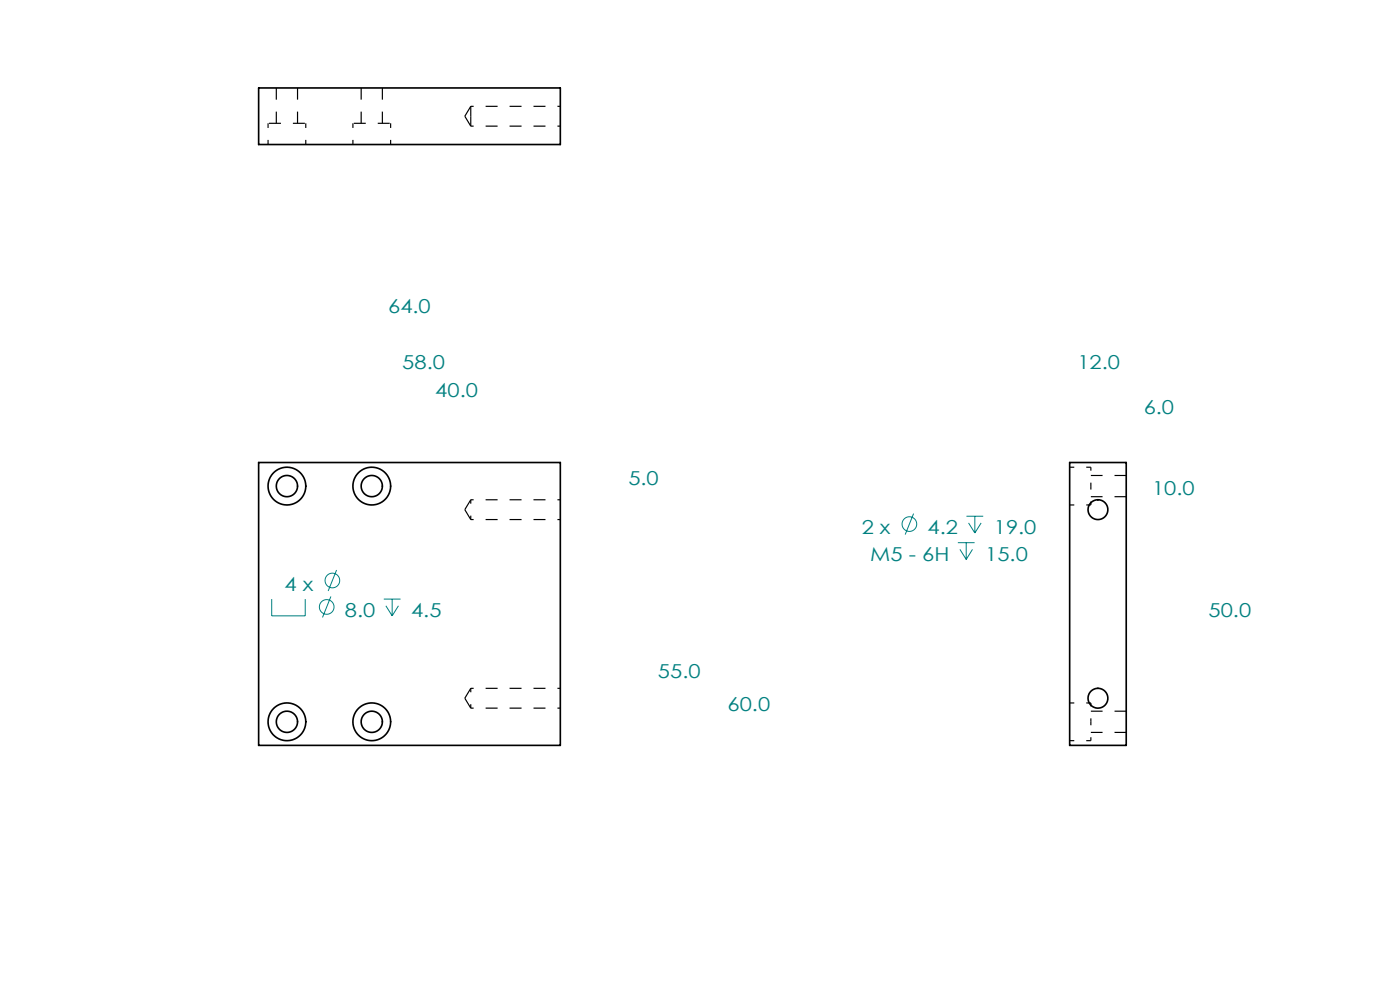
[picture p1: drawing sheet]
<svg xmlns="http://www.w3.org/2000/svg" width="297mm" height="210mm" viewBox="0 0 297 210" stroke-linecap="round" stroke-linejoin="round" font-family="sans-serif">
<path d="M99.9 106v4.2M99.9 146v4.2" fill="none" stroke="#000" stroke-width=".25" stroke-dasharray="2.5 2.5" stroke-dashoffset="1.7" stroke-linecap="butt"/>
<path d="M98.6 24.7l1.3 2.1M99.9 24.7v2.1M99.9 22.6v2.1M99.9 22.6l-1.3 2.1M98.6 108.1l1.3 2.1M99.9 106l-1.3 2.1M98.6 148.1l1.3 2.1M99.9 146l-1.3 2.1" fill="none" stroke="#000" stroke-width=".25" stroke-dasharray="2.5 2.5" stroke-linecap="butt"/>
<path d="M99.9 26.8h19M118.9 22.6h-19M99.9 110.2h19M118.9 106h-19M99.9 150.2h19M118.9 146h-19" fill="none" stroke="#000" stroke-width=".25" stroke-dasharray="2.5 2.5" stroke-dashoffset="1.9" stroke-linecap="butt"/>
<g fill="none" stroke="#000" stroke-width=".35">
<path d="M54.9 18.7h64v12h-64zM54.9 98.1h64v60h-64zM226.9 98.1h12v60h-12z"/>
<circle cx="60.9" cy="103.1" r="2.25"/>
<circle cx="60.9" cy="103.1" r="4"/>
<circle cx="78.9" cy="103.1" r="2.25"/>
<circle cx="78.9" cy="103.1" r="4"/>
<circle cx="232.9" cy="108.1" r="2.1"/>
<circle cx="60.9" cy="153.1" r="4"/>
<circle cx="60.9" cy="153.1" r="2.25"/>
<circle cx="78.9" cy="153.1" r="4"/>
<circle cx="78.9" cy="153.1" r="2.25"/>
<circle cx="232.9" cy="148.1" r="2.1"/>
</g>
<path d="M231.4 103.1v-4M231.4 107.1v-4M231.4 153.1v-4M231.4 157.1v-4" fill="none" stroke="#000" stroke-width=".25" stroke-dasharray="2.5 2.5" stroke-dashoffset="1.8" stroke-linecap="butt"/>
<path d="M56.9 26.2v4.5M64.9 30.7v-4.5M74.9 26.2v4.5M82.9 30.7v-4.5M231.4 99.1h-4.5M226.9 107.1h4.5M226.9 157.1h4.5M231.4 149.1h-4.5" fill="none" stroke="#000" stroke-width=".25" stroke-dasharray="2.5 2.5" stroke-dashoffset="1.6" stroke-linecap="butt"/>
<path d="M58.6 18.7v7.5M76.6 18.7v7.5M63.1 26.2v-7.5M81.1 26.2v-7.5M231.4 105.4h7.5M238.9 100.9h-7.5M231.4 155.4h7.5M238.9 150.9h-7.5" fill="none" stroke="#000" stroke-width=".25" stroke-dasharray="2.5 2.5" stroke-dashoffset=".1" stroke-linecap="butt"/>
<path d="M64.9 26.2h-8M82.9 26.2h-8" fill="none" stroke="#000" stroke-width=".25" stroke-dasharray="2.5 2.5" stroke-dashoffset="-.2" stroke-linecap="butt"/>
<g fill="none" stroke="#008080" stroke-width=".21">
<path d="M193.8 108.9l-1.8 4.5M203.2 115.1h3.6M203.6 116.5l1.4 2.2M205 115.1v3.6M205 109.5h3.6M205.5 110.9l1.3 2.2M206.3 116.5l-1.3 2.2M206.8 109.5v3.6M208.1 110.9l-1.3 2.2M57.6 127.1v3.5h7.2v-3.5M70.2 126.5l-1.8 4.5M71.4 120.9l-1.8 4.5"/>
<path d="M81.4 127.1h3.6M81.9 128.5l1.3 2.1M83.2 127.1v3.5M84.5 128.5l-1.3 2.1"/>
<circle cx="192.9" cy="111.2" r="1.56"/>
<circle cx="69.3" cy="128.7" r="1.56"/>
<circle cx="70.5" cy="123.1" r="1.56"/>
</g>
<g font-size="4.1" fill="#008080">
<text x="82.3" y="66.3">64.0</text>
<text x="85.3" y="78.3">58.0</text>
<text x="228.6" y="78.3">12.0</text>
<text x="92.3" y="84.3">40.0</text>
<text x="242.6" y="87.7">6.0</text>
<text x="133.3" y="102.9">5.0</text>
<text x="244.4" y="105">10.0</text>
<text x="182.8" y="113.3">2 x</text>
<text x="196.8" y="113.3">4.2</text>
<text x="210.8" y="113.3">19.0</text>
<text x="184.6" y="118.9">M5 - 6H</text>
<text x="209" y="118.9">15.0</text>
<text x="60.4" y="125.3">4 x</text>
<text x="73.2" y="130.9">8.0</text>
<text x="87.2" y="130.9">4.5</text>
<text x="256.4" y="130.8">50.0</text>
<text x="139.6" y="143.9">55.0</text>
<text x="154.3" y="150.8">60.0</text>
</g>
</svg>
